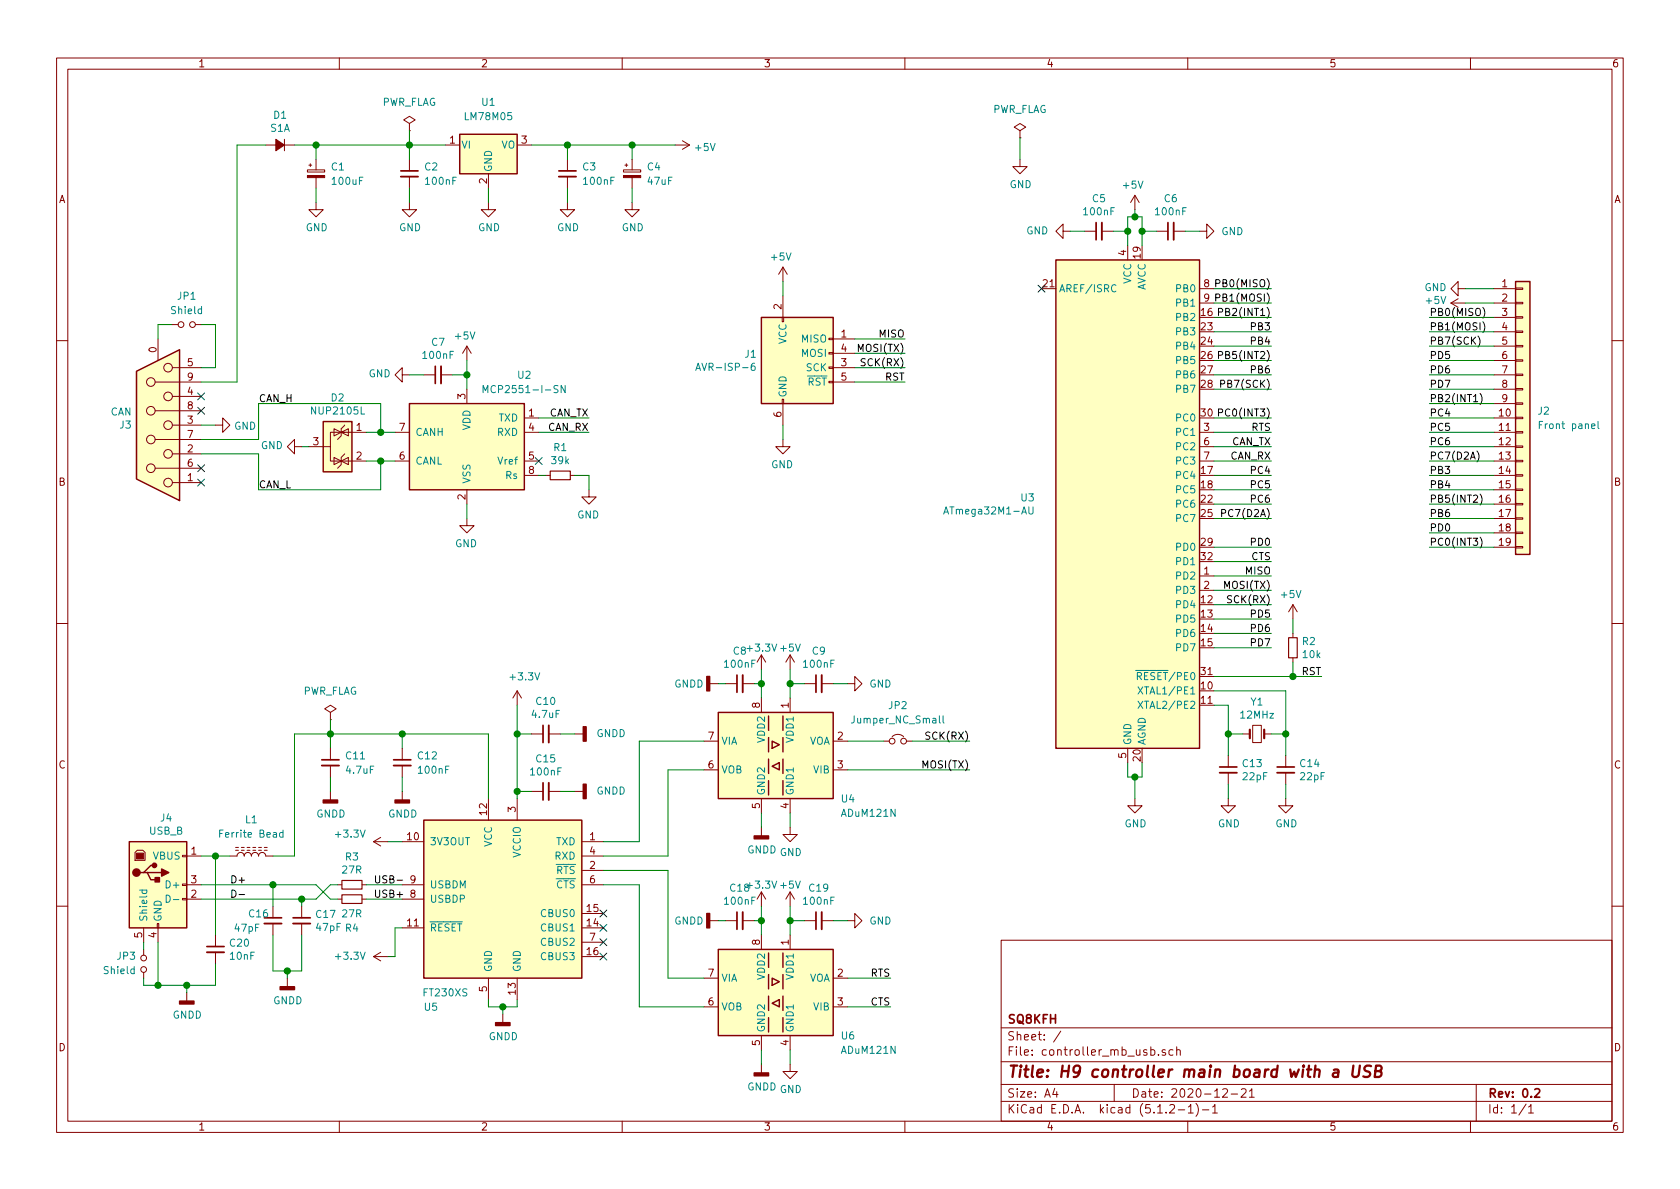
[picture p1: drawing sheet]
EESchema Schematic File Version 4
LIBS:controller_mb_usb-cache
EELAYER 29 0
EELAYER END
$Descr A4 11693 8268
encoding utf-8
Sheet 1 1
Title "H9 controller main board with a USB"
Date "2020-12-21"
Rev "0.2"
Comp "SQ8KFH"
Comment1 ""
Comment2 ""
Comment3 ""
Comment4 ""
$EndDescr
$Comp
L MCU_Microchip_ATmega:ATmega16M1-AU U3
U 1 1
P 7850 3500
F 0 "U3" H 7206 3546 50  0000 R CNN
F 1 "ATmega32M1-AU" H 7206 3455 50  0000 R CNN
F 2 "Package_QFP:TQFP-32_7x7mm_P0.8mm" H 7850 3500 50  0001 C CIN
F 3 "http://ww1.microchip.com/downloads/en/DeviceDoc/Atmel-8209-8-bit%20AVR%20ATmega16M1-32M1-64M1_Datasheet.pdf" H 7850 3500 50  0001 C CNN
	1    7850 3500
	1    0    0    -1  
$EndComp
$Comp
L Interface_USB:FT230XS U5
U 1 1
P 3500 6250
F 0 "U5" H 3000 5500 50  0000 C CNN
F 1 "FT230XS" H 3100 5600 50  0000 C CNN
F 2 "Package_SO:SSOP-16_3.9x4.9mm_P0.635mm" H 3950 5600 50  0001 C CNN
F 3 "http://www.ftdichip.com/Products/ICs/FT230X.html" H 3500 6250 50  0001 C CNN
	1    3500 6250
	1    0    0    -1  
$EndComp
$Comp
L Device:R_Small R1
U 1 1
P 3900 3300
F 0 "R1" V 3704 3300 50  0000 C CNN
F 1 "39k" V 3795 3300 50  0000 C CNN
F 2 "Resistor_SMD:R_1206_3216Metric_Pad1.42x1.75mm_HandSolder" H 3900 3300 50  0001 C CNN
F 3 "~" H 3900 3300 50  0001 C CNN
	1    3900 3300
	0    -1   1    0   
$EndComp
$Comp
L Interface_CAN_LIN:MCP2551-I-SN U2
U 1 1
P 3250 3100
F 0 "U2" H 2850 3600 50  0000 C CNN
F 1 "MCP2551-I-SN" H 2850 3500 50  0000 C CNN
F 2 "Package_SO:SOIC-8_3.9x4.9mm_P1.27mm" H 3250 2600 50  0001 C CIN
F 3 "http://ww1.microchip.com/downloads/en/devicedoc/21667d.pdf" H 3250 3100 50  0001 C CNN
	1    3250 3100
	-1   0    0    -1  
$EndComp
$Comp
L Power_Protection:NUP2105L D2
U 1 1
P 2350 3100
F 0 "D2" V 2008 3100 50  0000 C CNN
F 1 "NUP2105L" V 2099 3100 50  0000 C CNN
F 2 "Package_TO_SOT_SMD:SOT-23" H 2575 3050 50  0001 L CNN
F 3 "http://www.onsemi.com/pub_link/Collateral/NUP2105L-D.PDF" H 2475 3225 50  0001 C CNN
	1    2350 3100
	0    1    1    0   
$EndComp
$Comp
L Connector:AVR-ISP-6 J1
U 1 1
P 5550 2550
F 0 "J1" H 5271 2646 50  0000 R CNN
F 1 "AVR-ISP-6" H 5271 2555 50  0000 R CNN
F 2 "Connector_IDC:IDC-Header_2x03_P2.54mm_Vertical" V 5300 2600 50  0001 C CNN
F 3 " ~" H 4275 2000 50  0001 C CNN
	1    5550 2550
	1    0    0    -1  
$EndComp
$Comp
L Connector:DB9_Female_MountingHoles J3
U 1 1
P 1100 2950
F 0 "J3" H 1280 2952 50  0000 L CNN
F 1 "CAN" H 1280 2861 50  0000 L CNN
F 2 "Connector_Dsub:DSUB-9_Female_Horizontal_P2.77x2.84mm_EdgePinOffset7.70mm_Housed_MountingHolesOffset9.12mm" H 1100 2950 50  0001 C CNN
F 3 " ~" H 1100 2950 50  0001 C CNN
	1    1100 2950
	-1   0    0    1   
$EndComp
NoConn ~ 3750 3200
$Comp
L power:+5V #PWR01
U 1 1
P 4700 1000
F 0 "#PWR01" H 4700 850 50  0001 C CNN
F 1 "+5V" V 4715 1128 50  0000 L CNN
F 2 "" H 4700 1000 50  0001 C CNN
F 3 "" H 4700 1000 50  0001 C CNN
	1    4700 1000
	0    1    1    0   
$EndComp
Text Label 8850 3100 2    50   ~ 0
CAN_TX
Text Label 8850 3200 2    50   ~ 0
CAN_RX
Wire Wire Line
	8850 3100 8450 3100
Wire Wire Line
	8450 3200 8850 3200
Text Label 4100 2900 2    50   ~ 0
CAN_TX
Text Label 4100 3000 2    50   ~ 0
CAN_RX
Wire Wire Line
	4100 2900 3750 2900
Wire Wire Line
	3750 3000 4100 3000
$Comp
L power:GND #PWR019
U 1 1
P 4100 3400
F 0 "#PWR019" H 4100 3150 50  0001 C CNN
F 1 "GND" H 4105 3227 50  0000 C CNN
F 2 "" H 4100 3400 50  0001 C CNN
F 3 "" H 4100 3400 50  0001 C CNN
	1    4100 3400
	-1   0    0    -1  
$EndComp
Wire Wire Line
	3750 3300 3800 3300
Wire Wire Line
	4000 3300 4100 3300
Wire Wire Line
	4100 3300 4100 3400
$Comp
L Isolator:ADuM121N U4
U 1 1
P 5400 5250
F 0 "U4" H 4950 4950 50  0000 R CNN
F 1 "ADuM121N" H 4950 4850 50  0000 R CNN
F 2 "Package_SO:SOIC-8_3.9x4.9mm_P1.27mm" H 5400 4550 50  0001 C CIN
F 3 "https://www.analog.com/media/en/technical-documentation/data-sheets/ADuM120N_121N.pdf" H 4950 5650 50  0001 C CNN
	1    5400 5250
	-1   0    0    -1  
$EndComp
$Comp
L Isolator:ADuM121N U6
U 1 1
P 5400 6900
F 0 "U6" H 4950 6600 50  0000 R CNN
F 1 "ADuM121N" H 4950 6500 50  0000 R CNN
F 2 "Package_SO:SOIC-8_3.9x4.9mm_P1.27mm" H 5400 6200 50  0001 C CIN
F 3 "https://www.analog.com/media/en/technical-documentation/data-sheets/ADuM120N_121N.pdf" H 4950 7300 50  0001 C CNN
	1    5400 6900
	-1   0    0    -1  
$EndComp
$Comp
L Connector:USB_B J4
U 1 1
P 1100 6150
F 0 "J4" H 1157 6617 50  0000 C CNN
F 1 "USB_B" H 1157 6526 50  0000 C CNN
F 2 "Connector_USB:USB_B_OST_USB-B1HSxx_Horizontal" H 1250 6100 50  0001 C CNN
F 3 " ~" H 1250 6100 50  0001 C CNN
	1    1100 6150
	1    0    0    -1  
$EndComp
$Comp
L Device:Crystal_Small Y1
U 1 1
P 8750 5100
F 0 "Y1" H 8750 5325 50  0000 C CNN
F 1 "12MHz" H 8750 5234 50  0000 C CNN
F 2 "Crystal:Crystal_HC49-U_Vertical" H 8750 5100 50  0001 C CNN
F 3 "~" H 8750 5100 50  0001 C CNN
	1    8750 5100
	1    0    0    -1  
$EndComp
$Comp
L Device:C_Small C13
U 1 1
P 8550 5350
F 0 "C13" H 8642 5396 50  0000 L CNN
F 1 "22pF" H 8642 5305 50  0000 L CNN
F 2 "Capacitor_SMD:C_1206_3216Metric_Pad1.42x1.75mm_HandSolder" H 8550 5350 50  0001 C CNN
F 3 "~" H 8550 5350 50  0001 C CNN
	1    8550 5350
	1    0    0    -1  
$EndComp
$Comp
L Device:C_Small C14
U 1 1
P 8950 5350
F 0 "C14" H 9042 5396 50  0000 L CNN
F 1 "22pF" H 9042 5305 50  0000 L CNN
F 2 "Capacitor_SMD:C_1206_3216Metric_Pad1.42x1.75mm_HandSolder" H 8950 5350 50  0001 C CNN
F 3 "~" H 8950 5350 50  0001 C CNN
	1    8950 5350
	1    0    0    -1  
$EndComp
Wire Wire Line
	8450 4900 8550 4900
Wire Wire Line
	8550 4900 8550 5100
Wire Wire Line
	8450 4800 8950 4800
Wire Wire Line
	8950 4800 8950 5100
Wire Wire Line
	8850 5100 8950 5100
Connection ~ 8950 5100
Wire Wire Line
	8950 5100 8950 5250
Wire Wire Line
	8650 5100 8550 5100
Connection ~ 8550 5100
Wire Wire Line
	8550 5100 8550 5250
$Comp
L power:GND #PWR032
U 1 1
P 8550 5550
F 0 "#PWR032" H 8550 5300 50  0001 C CNN
F 1 "GND" H 8555 5377 50  0000 C CNN
F 2 "" H 8550 5550 50  0001 C CNN
F 3 "" H 8550 5550 50  0001 C CNN
	1    8550 5550
	1    0    0    -1  
$EndComp
$Comp
L power:GND #PWR033
U 1 1
P 8950 5550
F 0 "#PWR033" H 8950 5300 50  0001 C CNN
F 1 "GND" H 8955 5377 50  0000 C CNN
F 2 "" H 8950 5550 50  0001 C CNN
F 3 "" H 8950 5550 50  0001 C CNN
	1    8950 5550
	1    0    0    -1  
$EndComp
Wire Wire Line
	8550 5450 8550 5550
Wire Wire Line
	8950 5450 8950 5550
$Comp
L Device:R_Small R2
U 1 1
P 9000 4500
F 0 "R2" H 9059 4546 50  0000 L CNN
F 1 "10k" H 9059 4455 50  0000 L CNN
F 2 "Resistor_SMD:R_1206_3216Metric_Pad1.42x1.75mm_HandSolder" H 9000 4500 50  0001 C CNN
F 3 "~" H 9000 4500 50  0001 C CNN
	1    9000 4500
	1    0    0    -1  
$EndComp
$Comp
L power:+5V #PWR038
U 1 1
P 5500 6300
F 0 "#PWR038" H 5500 6150 50  0001 C CNN
F 1 "+5V" H 5500 6450 50  0000 C CNN
F 2 "" H 5500 6300 50  0001 C CNN
F 3 "" H 5500 6300 50  0001 C CNN
	1    5500 6300
	1    0    0    -1  
$EndComp
Wire Wire Line
	9000 4300 9000 4400
Wire Wire Line
	8450 4700 9000 4700
Wire Wire Line
	9000 4700 9000 4600
NoConn ~ 7250 2000
$Comp
L power:GND #PWR031
U 1 1
P 7900 5550
F 0 "#PWR031" H 7900 5300 50  0001 C CNN
F 1 "GND" H 7905 5377 50  0000 C CNN
F 2 "" H 7900 5550 50  0001 C CNN
F 3 "" H 7900 5550 50  0001 C CNN
	1    7900 5550
	1    0    0    -1  
$EndComp
Wire Wire Line
	7850 5300 7850 5400
Wire Wire Line
	7850 5400 7900 5400
Wire Wire Line
	7900 5400 7900 5550
Wire Wire Line
	7950 5300 7950 5400
Wire Wire Line
	7950 5400 7900 5400
Connection ~ 7900 5400
NoConn ~ 1400 3350
NoConn ~ 1400 2850
NoConn ~ 1400 2750
Wire Wire Line
	1100 2350 1100 2250
Wire Wire Line
	1500 2250 1500 2550
Wire Wire Line
	1500 2550 1400 2550
Wire Wire Line
	1500 2950 1400 2950
Wire Wire Line
	2150 3100 2100 3100
Wire Wire Line
	2750 3000 2650 3000
Wire Wire Line
	2550 3200 2650 3200
Wire Wire Line
	1400 3150 1800 3150
Wire Wire Line
	1800 3150 1800 3400
Wire Wire Line
	1800 3400 2650 3400
Wire Wire Line
	2650 3400 2650 3200
Connection ~ 2650 3200
Wire Wire Line
	2650 3200 2750 3200
Wire Wire Line
	1400 3050 1800 3050
Wire Wire Line
	1800 3050 1800 2800
Wire Wire Line
	1800 2800 2650 2800
Wire Wire Line
	2650 2800 2650 3000
Connection ~ 2650 3000
Wire Wire Line
	2650 3000 2550 3000
$Comp
L power:GND #PWR020
U 1 1
P 3250 3600
F 0 "#PWR020" H 3250 3350 50  0001 C CNN
F 1 "GND" H 3255 3427 50  0000 C CNN
F 2 "" H 3250 3600 50  0001 C CNN
F 3 "" H 3250 3600 50  0001 C CNN
	1    3250 3600
	-1   0    0    -1  
$EndComp
Wire Wire Line
	3250 3500 3250 3600
$Comp
L power:+5V #PWR014
U 1 1
P 3250 2500
F 0 "#PWR014" H 3250 2350 50  0001 C CNN
F 1 "+5V" H 3265 2673 50  0000 C CNN
F 2 "" H 3250 2500 50  0001 C CNN
F 3 "" H 3250 2500 50  0001 C CNN
	1    3250 2500
	-1   0    0    -1  
$EndComp
$Comp
L Device:C_Small C7
U 1 1
P 3050 2600
F 0 "C7" V 2821 2600 50  0000 C CNN
F 1 "100nF" V 2912 2600 50  0000 C CNN
F 2 "Capacitor_SMD:C_1206_3216Metric_Pad1.42x1.75mm_HandSolder" H 3050 2600 50  0001 C CNN
F 3 "~" H 3050 2600 50  0001 C CNN
	1    3050 2600
	0    -1   1    0   
$EndComp
$Comp
L power:GND #PWR015
U 1 1
P 2850 2600
F 0 "#PWR015" H 2850 2350 50  0001 C CNN
F 1 "GND" V 2855 2472 50  0000 R CNN
F 2 "" H 2850 2600 50  0001 C CNN
F 3 "" H 2850 2600 50  0001 C CNN
	1    2850 2600
	0    1    -1   0   
$EndComp
$Comp
L power:GND #PWR018
U 1 1
P 2100 3100
F 0 "#PWR018" H 2100 2850 50  0001 C CNN
F 1 "GND" V 2105 2972 50  0000 R CNN
F 2 "" H 2100 3100 50  0001 C CNN
F 3 "" H 2100 3100 50  0001 C CNN
	1    2100 3100
	0    1    -1   0   
$EndComp
$Comp
L power:GND #PWR016
U 1 1
P 1500 2950
F 0 "#PWR016" H 1500 2700 50  0001 C CNN
F 1 "GND" V 1505 2822 50  0000 R CNN
F 2 "" H 1500 2950 50  0001 C CNN
F 3 "" H 1500 2950 50  0001 C CNN
	1    1500 2950
	0    -1   1    0   
$EndComp
Wire Wire Line
	3250 2500 3250 2600
Wire Wire Line
	3150 2600 3250 2600
Connection ~ 3250 2600
Wire Wire Line
	3250 2600 3250 2700
Wire Wire Line
	2850 2600 2950 2600
$Comp
L power:GNDD #PWR043
U 1 1
P 1300 6900
F 0 "#PWR043" H 1300 6650 50  0001 C CNN
F 1 "GNDD" H 1304 6745 50  0000 C CNN
F 2 "" H 1300 6900 50  0001 C CNN
F 3 "" H 1300 6900 50  0001 C CNN
	1    1300 6900
	1    0    0    -1  
$EndComp
$Comp
L Device:L_Core_Ferrite L1
U 1 1
P 1750 5950
F 0 "L1" V 2000 5950 50  0000 C CNN
F 1 "Ferrite Bead" V 1900 5950 50  0000 C CNN
F 2 "Inductor_SMD:L_1206_3216Metric_Pad1.42x1.75mm_HandSolder" H 1750 5950 50  0001 C CNN
F 3 "~" H 1750 5950 50  0001 C CNN
	1    1750 5950
	0    -1   -1   0   
$EndComp
$Comp
L Device:R_Small R3
U 1 1
P 2450 6150
F 0 "R3" V 2254 6150 50  0000 C CNN
F 1 "27R" V 2345 6150 50  0000 C CNN
F 2 "Resistor_SMD:R_1206_3216Metric_Pad1.42x1.75mm_HandSolder" H 2450 6150 50  0001 C CNN
F 3 "~" H 2450 6150 50  0001 C CNN
	1    2450 6150
	0    -1   1    0   
$EndComp
$Comp
L Device:R_Small R4
U 1 1
P 2450 6250
F 0 "R4" V 2650 6250 50  0000 C CNN
F 1 "27R" V 2550 6250 50  0000 C CNN
F 2 "Resistor_SMD:R_1206_3216Metric_Pad1.42x1.75mm_HandSolder" H 2450 6250 50  0001 C CNN
F 3 "~" H 2450 6250 50  0001 C CNN
	1    2450 6250
	0    -1   1    0   
$EndComp
$Comp
L Device:C_Small C20
U 1 1
P 1500 6600
F 0 "C20" H 1592 6646 50  0000 L CNN
F 1 "10nF" H 1592 6555 50  0000 L CNN
F 2 "Capacitor_SMD:C_1206_3216Metric_Pad1.42x1.75mm_HandSolder" H 1500 6600 50  0001 C CNN
F 3 "~" H 1500 6600 50  0001 C CNN
	1    1500 6600
	1    0    0    -1  
$EndComp
Wire Wire Line
	1100 6550 1100 6850
Wire Wire Line
	1100 6850 1300 6850
Wire Wire Line
	1500 6850 1500 6700
Wire Wire Line
	1300 6900 1300 6850
Connection ~ 1300 6850
Wire Wire Line
	1300 6850 1500 6850
Wire Wire Line
	1400 5950 1500 5950
Wire Wire Line
	1500 5950 1500 6500
$Comp
L Device:C_Small C16
U 1 1
P 1900 6400
F 0 "C16" H 1725 6450 50  0000 L CNN
F 1 "47pF" H 1625 6350 50  0000 L CNN
F 2 "Capacitor_SMD:C_1206_3216Metric_Pad1.42x1.75mm_HandSolder" H 1900 6400 50  0001 C CNN
F 3 "~" H 1900 6400 50  0001 C CNN
	1    1900 6400
	1    0    0    -1  
$EndComp
Wire Wire Line
	2800 6150 2550 6150
Wire Wire Line
	2800 6250 2550 6250
Wire Wire Line
	2350 6150 2300 6150
Wire Wire Line
	2300 6150 2200 6250
Wire Wire Line
	2200 6250 2100 6250
Wire Wire Line
	2350 6250 2300 6250
Wire Wire Line
	2300 6250 2200 6150
Wire Wire Line
	2200 6150 1900 6150
$Comp
L Device:C_Small C17
U 1 1
P 2100 6400
F 0 "C17" H 2192 6446 50  0000 L CNN
F 1 "47pF" H 2192 6355 50  0000 L CNN
F 2 "Capacitor_SMD:C_1206_3216Metric_Pad1.42x1.75mm_HandSolder" H 2100 6400 50  0001 C CNN
F 3 "~" H 2100 6400 50  0001 C CNN
	1    2100 6400
	1    0    0    -1  
$EndComp
Wire Wire Line
	2100 6300 2100 6250
Connection ~ 2100 6250
Wire Wire Line
	2100 6250 1400 6250
Wire Wire Line
	1900 6300 1900 6150
Connection ~ 1900 6150
Wire Wire Line
	1900 6150 1400 6150
Wire Wire Line
	1900 6500 1900 6750
Wire Wire Line
	1900 6750 2000 6750
Wire Wire Line
	2100 6750 2100 6500
$Comp
L power:GNDD #PWR042
U 1 1
P 2000 6800
F 0 "#PWR042" H 2000 6550 50  0001 C CNN
F 1 "GNDD" H 2004 6645 50  0000 C CNN
F 2 "" H 2000 6800 50  0001 C CNN
F 3 "" H 2000 6800 50  0001 C CNN
	1    2000 6800
	1    0    0    -1  
$EndComp
Wire Wire Line
	2000 6800 2000 6750
Connection ~ 2000 6750
Wire Wire Line
	2000 6750 2100 6750
Wire Wire Line
	1600 5950 1500 5950
Connection ~ 1500 5950
$Comp
L power:GNDD #PWR044
U 1 1
P 3500 7050
F 0 "#PWR044" H 3500 6800 50  0001 C CNN
F 1 "GNDD" H 3504 6895 50  0000 C CNN
F 2 "" H 3500 7050 50  0001 C CNN
F 3 "" H 3500 7050 50  0001 C CNN
	1    3500 7050
	1    0    0    -1  
$EndComp
Wire Wire Line
	3400 6950 3400 7000
Wire Wire Line
	3400 7000 3500 7000
Wire Wire Line
	3600 7000 3600 6950
Wire Wire Line
	3500 7050 3500 7000
Connection ~ 3500 7000
Wire Wire Line
	3500 7000 3600 7000
$Comp
L power:+3.3V #PWR026
U 1 1
P 3600 4900
F 0 "#PWR026" H 3600 4750 50  0001 C CNN
F 1 "+3.3V" H 3650 5100 50  0000 C CNN
F 2 "" H 3600 4900 50  0001 C CNN
F 3 "" H 3600 4900 50  0001 C CNN
	1    3600 4900
	1    0    0    -1  
$EndComp
Wire Wire Line
	2800 5850 2700 5850
Wire Wire Line
	3400 5550 3400 5100
Wire Wire Line
	3400 5100 2800 5100
Wire Wire Line
	2050 5100 2050 5950
Wire Wire Line
	2050 5950 1900 5950
$Comp
L power:+3.3V #PWR041
U 1 1
P 2700 6650
F 0 "#PWR041" H 2700 6500 50  0001 C CNN
F 1 "+3.3V" V 2700 6800 50  0000 L CNN
F 2 "" H 2700 6650 50  0001 C CNN
F 3 "" H 2700 6650 50  0001 C CNN
	1    2700 6650
	0    -1   -1   0   
$EndComp
Wire Wire Line
	2800 6450 2750 6450
Wire Wire Line
	2750 6450 2750 6650
Wire Wire Line
	2750 6650 2700 6650
$Comp
L Device:C_Small C15
U 1 1
P 3800 5500
F 0 "C15" V 3571 5500 50  0000 C CNN
F 1 "100nF" V 3662 5500 50  0000 C CNN
F 2 "Capacitor_SMD:C_1206_3216Metric_Pad1.42x1.75mm_HandSolder" H 3800 5500 50  0001 C CNN
F 3 "~" H 3800 5500 50  0001 C CNN
	1    3800 5500
	0    -1   1    0   
$EndComp
Wire Wire Line
	3600 4900 3600 5100
Wire Wire Line
	3700 5500 3600 5500
Connection ~ 3600 5500
Wire Wire Line
	3600 5500 3600 5550
$Comp
L power:GNDD #PWR030
U 1 1
P 4000 5500
F 0 "#PWR030" H 4000 5250 50  0001 C CNN
F 1 "GNDD" V 4000 5350 50  0000 R CNN
F 2 "" H 4000 5500 50  0001 C CNN
F 3 "" H 4000 5500 50  0001 C CNN
	1    4000 5500
	0    -1   -1   0   
$EndComp
Wire Wire Line
	4000 5500 3900 5500
$Comp
L power:+3.3V #PWR036
U 1 1
P 2700 5850
F 0 "#PWR036" H 2700 5700 50  0001 C CNN
F 1 "+3.3V" V 2750 6000 50  0000 L CNN
F 2 "" H 2700 5850 50  0001 C CNN
F 3 "" H 2700 5850 50  0001 C CNN
	1    2700 5850
	0    -1   -1   0   
$EndComp
NoConn ~ 4200 6650
NoConn ~ 4200 6550
NoConn ~ 4200 6450
NoConn ~ 4200 6350
$Comp
L Device:C_Small C12
U 1 1
P 2800 5300
F 0 "C12" H 2900 5350 50  0000 L CNN
F 1 "100nF" H 2900 5250 50  0000 L CNN
F 2 "Capacitor_SMD:C_1206_3216Metric_Pad1.42x1.75mm_HandSolder" H 2800 5300 50  0001 C CNN
F 3 "~" H 2800 5300 50  0001 C CNN
	1    2800 5300
	1    0    0    -1  
$EndComp
$Comp
L power:GNDD #PWR029
U 1 1
P 2800 5500
F 0 "#PWR029" H 2800 5250 50  0001 C CNN
F 1 "GNDD" H 2804 5345 50  0000 C CNN
F 2 "" H 2800 5500 50  0001 C CNN
F 3 "" H 2800 5500 50  0001 C CNN
	1    2800 5500
	1    0    0    -1  
$EndComp
$Comp
L power:GNDD #PWR028
U 1 1
P 2300 5500
F 0 "#PWR028" H 2300 5250 50  0001 C CNN
F 1 "GNDD" H 2304 5345 50  0000 C CNN
F 2 "" H 2300 5500 50  0001 C CNN
F 3 "" H 2300 5500 50  0001 C CNN
	1    2300 5500
	1    0    0    -1  
$EndComp
Wire Wire Line
	2300 5400 2300 5500
Wire Wire Line
	2800 5400 2800 5500
Wire Wire Line
	2300 5200 2300 5100
Connection ~ 2300 5100
Wire Wire Line
	2300 5100 2050 5100
Wire Wire Line
	2800 5200 2800 5100
Connection ~ 2800 5100
Wire Wire Line
	2800 5100 2300 5100
$Comp
L power:GNDD #PWR034
U 1 1
P 5300 5750
F 0 "#PWR034" H 5300 5500 50  0001 C CNN
F 1 "GNDD" H 5304 5595 50  0000 C CNN
F 2 "" H 5300 5750 50  0001 C CNN
F 3 "" H 5300 5750 50  0001 C CNN
	1    5300 5750
	1    0    0    -1  
$EndComp
$Comp
L power:GNDD #PWR045
U 1 1
P 5300 7400
F 0 "#PWR045" H 5300 7150 50  0001 C CNN
F 1 "GNDD" H 5304 7245 50  0000 C CNN
F 2 "" H 5300 7400 50  0001 C CNN
F 3 "" H 5300 7400 50  0001 C CNN
	1    5300 7400
	1    0    0    -1  
$EndComp
$Comp
L power:GND #PWR035
U 1 1
P 5500 5750
F 0 "#PWR035" H 5500 5500 50  0001 C CNN
F 1 "GND" H 5505 5577 50  0000 C CNN
F 2 "" H 5500 5750 50  0001 C CNN
F 3 "" H 5500 5750 50  0001 C CNN
	1    5500 5750
	1    0    0    -1  
$EndComp
$Comp
L power:GND #PWR046
U 1 1
P 5500 7400
F 0 "#PWR046" H 5500 7150 50  0001 C CNN
F 1 "GND" H 5505 7227 50  0000 C CNN
F 2 "" H 5500 7400 50  0001 C CNN
F 3 "" H 5500 7400 50  0001 C CNN
	1    5500 7400
	1    0    0    -1  
$EndComp
$Comp
L Device:C_Small C8
U 1 1
P 5150 4750
F 0 "C8" V 4921 4750 50  0000 C CNN
F 1 "100nF" V 5012 4750 50  0000 C CNN
F 2 "Capacitor_SMD:C_1206_3216Metric_Pad1.42x1.75mm_HandSolder" H 5150 4750 50  0001 C CNN
F 3 "~" H 5150 4750 50  0001 C CNN
	1    5150 4750
	0    -1   1    0   
$EndComp
$Comp
L power:+3.3V #PWR022
U 1 1
P 5300 4650
F 0 "#PWR022" H 5300 4500 50  0001 C CNN
F 1 "+3.3V" H 5300 4800 50  0000 C CNN
F 2 "" H 5300 4650 50  0001 C CNN
F 3 "" H 5300 4650 50  0001 C CNN
	1    5300 4650
	1    0    0    -1  
$EndComp
$Comp
L Device:C_Small C18
U 1 1
P 5150 6400
F 0 "C18" V 4921 6400 50  0000 C CNN
F 1 "100nF" V 5012 6400 50  0000 C CNN
F 2 "Capacitor_SMD:C_1206_3216Metric_Pad1.42x1.75mm_HandSolder" H 5150 6400 50  0001 C CNN
F 3 "~" H 5150 6400 50  0001 C CNN
	1    5150 6400
	0    -1   1    0   
$EndComp
$Comp
L power:+3.3V #PWR037
U 1 1
P 5300 6300
F 0 "#PWR037" H 5300 6150 50  0001 C CNN
F 1 "+3.3V" H 5300 6450 50  0000 C CNN
F 2 "" H 5300 6300 50  0001 C CNN
F 3 "" H 5300 6300 50  0001 C CNN
	1    5300 6300
	1    0    0    -1  
$EndComp
$Comp
L power:GNDD #PWR024
U 1 1
P 5000 4750
F 0 "#PWR024" H 5000 4500 50  0001 C CNN
F 1 "GNDD" V 5000 4650 50  0000 R CNN
F 2 "" H 5000 4750 50  0001 C CNN
F 3 "" H 5000 4750 50  0001 C CNN
	1    5000 4750
	0    1    1    0   
$EndComp
$Comp
L power:GNDD #PWR039
U 1 1
P 5000 6400
F 0 "#PWR039" H 5000 6150 50  0001 C CNN
F 1 "GNDD" V 5000 6300 50  0000 R CNN
F 2 "" H 5000 6400 50  0001 C CNN
F 3 "" H 5000 6400 50  0001 C CNN
	1    5000 6400
	0    1    1    0   
$EndComp
Wire Wire Line
	5300 6300 5300 6400
Wire Wire Line
	5250 6400 5300 6400
Connection ~ 5300 6400
Wire Wire Line
	5300 6400 5300 6500
Wire Wire Line
	5050 6400 5000 6400
Wire Wire Line
	5300 4850 5300 4750
Wire Wire Line
	5250 4750 5300 4750
Connection ~ 5300 4750
Wire Wire Line
	5300 4750 5300 4650
Wire Wire Line
	5050 4750 5000 4750
$Comp
L Device:C_Small C19
U 1 1
P 5700 6400
F 0 "C19" V 5471 6400 50  0000 C CNN
F 1 "100nF" V 5562 6400 50  0000 C CNN
F 2 "Capacitor_SMD:C_1206_3216Metric_Pad1.42x1.75mm_HandSolder" H 5700 6400 50  0001 C CNN
F 3 "~" H 5700 6400 50  0001 C CNN
	1    5700 6400
	0    -1   1    0   
$EndComp
$Comp
L power:GND #PWR040
U 1 1
P 5900 6400
F 0 "#PWR040" H 5900 6150 50  0001 C CNN
F 1 "GND" V 5900 6250 50  0000 R CNN
F 2 "" H 5900 6400 50  0001 C CNN
F 3 "" H 5900 6400 50  0001 C CNN
	1    5900 6400
	0    -1   1    0   
$EndComp
$Comp
L power:+5V #PWR023
U 1 1
P 5500 4650
F 0 "#PWR023" H 5500 4500 50  0001 C CNN
F 1 "+5V" H 5500 4800 50  0000 C CNN
F 2 "" H 5500 4650 50  0001 C CNN
F 3 "" H 5500 4650 50  0001 C CNN
	1    5500 4650
	1    0    0    -1  
$EndComp
$Comp
L Device:C_Small C9
U 1 1
P 5700 4750
F 0 "C9" V 5471 4750 50  0000 C CNN
F 1 "100nF" V 5562 4750 50  0000 C CNN
F 2 "Capacitor_SMD:C_1206_3216Metric_Pad1.42x1.75mm_HandSolder" H 5700 4750 50  0001 C CNN
F 3 "~" H 5700 4750 50  0001 C CNN
	1    5700 4750
	0    -1   1    0   
$EndComp
$Comp
L power:GND #PWR025
U 1 1
P 5900 4750
F 0 "#PWR025" H 5900 4500 50  0001 C CNN
F 1 "GND" V 5900 4600 50  0000 R CNN
F 2 "" H 5900 4750 50  0001 C CNN
F 3 "" H 5900 4750 50  0001 C CNN
	1    5900 4750
	0    -1   1    0   
$EndComp
Wire Wire Line
	5900 6400 5800 6400
Wire Wire Line
	5500 6300 5500 6400
Wire Wire Line
	5600 6400 5500 6400
Connection ~ 5500 6400
Wire Wire Line
	5500 6400 5500 6500
Wire Wire Line
	5500 4650 5500 4750
Wire Wire Line
	5600 4750 5500 4750
Connection ~ 5500 4750
Wire Wire Line
	5500 4750 5500 4850
Wire Wire Line
	5800 4750 5900 4750
Wire Wire Line
	5300 5750 5300 5650
Wire Wire Line
	5500 5650 5500 5750
Wire Wire Line
	5300 7400 5300 7300
Wire Wire Line
	5500 7300 5500 7400
Wire Wire Line
	4200 5850 4450 5850
Wire Wire Line
	4450 5850 4450 5150
Wire Wire Line
	4450 5150 4900 5150
Wire Wire Line
	4200 5950 4650 5950
Wire Wire Line
	4650 5950 4650 5350
Wire Wire Line
	4650 5350 4900 5350
Wire Wire Line
	4200 6050 4650 6050
Wire Wire Line
	4650 6050 4650 6800
Wire Wire Line
	4650 6800 4900 6800
Wire Wire Line
	4200 6150 4450 6150
Wire Wire Line
	4450 6150 4450 7000
Wire Wire Line
	4450 7000 4900 7000
Text Label 6200 6800 2    50   ~ 0
RTS
Text Label 6200 7000 2    50   ~ 0
CTS
Wire Wire Line
	6200 6800 5900 6800
Wire Wire Line
	6200 7000 5900 7000
Wire Wire Line
	6750 5350 5900 5350
Wire Wire Line
	8850 4100 8450 4100
Wire Wire Line
	8850 4200 8450 4200
$Comp
L power:+5V #PWR021
U 1 1
P 9000 4300
F 0 "#PWR021" H 9000 4150 50  0001 C CNN
F 1 "+5V" H 9015 4473 50  0000 C CNN
F 2 "" H 9000 4300 50  0001 C CNN
F 3 "" H 9000 4300 50  0001 C CNN
	1    9000 4300
	-1   0    0    -1  
$EndComp
Text Label 8850 3000 2    50   ~ 0
RTS
Text Label 8850 3900 2    50   ~ 0
CTS
$Comp
L power:+5V #PWR011
U 1 1
P 5450 1950
F 0 "#PWR011" H 5450 1800 50  0001 C CNN
F 1 "+5V" H 5465 2123 50  0000 C CNN
F 2 "" H 5450 1950 50  0001 C CNN
F 3 "" H 5450 1950 50  0001 C CNN
	1    5450 1950
	-1   0    0    -1  
$EndComp
$Comp
L power:GND #PWR017
U 1 1
P 5450 3050
F 0 "#PWR017" H 5450 2800 50  0001 C CNN
F 1 "GND" H 5455 2877 50  0000 C CNN
F 2 "" H 5450 3050 50  0001 C CNN
F 3 "" H 5450 3050 50  0001 C CNN
	1    5450 3050
	-1   0    0    -1  
$EndComp
Wire Wire Line
	5450 1950 5450 2050
Wire Wire Line
	5450 2950 5450 3050
Text Label 6300 2350 2    50   ~ 0
MISO
Text Label 6300 2450 2    50   ~ 0
MOSI(TX)
Text Label 6300 2550 2    50   ~ 0
SCK(RX)
Text Label 6300 2650 2    50   ~ 0
RST
Wire Wire Line
	6300 2650 5950 2650
Wire Wire Line
	6300 2550 5950 2550
Wire Wire Line
	5950 2450 6300 2450
Wire Wire Line
	6300 2350 5950 2350
Text Label 9200 4700 2    50   ~ 0
RST
Wire Wire Line
	9200 4700 9000 4700
Connection ~ 9000 4700
Text Label 8850 4000 2    50   ~ 0
MISO
Text Label 6750 5150 2    50   ~ 0
SCK(RX)
Text Label 6750 5350 2    50   ~ 0
MOSI(TX)
Wire Wire Line
	8850 4000 8450 4000
Text Label 8850 4100 2    50   ~ 0
MOSI(TX)
Text Label 8850 4200 2    50   ~ 0
SCK(RX)
$Comp
L power:GND #PWR012
U 1 1
P 10200 2000
F 0 "#PWR012" H 10200 1750 50  0001 C CNN
F 1 "GND" V 10205 1872 50  0000 R CNN
F 2 "" H 10200 2000 50  0001 C CNN
F 3 "" H 10200 2000 50  0001 C CNN
	1    10200 2000
	0    1    -1   0   
$EndComp
$Comp
L power:+5V #PWR013
U 1 1
P 10200 2100
F 0 "#PWR013" H 10200 1950 50  0001 C CNN
F 1 "+5V" V 10215 2228 50  0000 L CNN
F 2 "" H 10200 2100 50  0001 C CNN
F 3 "" H 10200 2100 50  0001 C CNN
	1    10200 2100
	0    -1   -1   0   
$EndComp
Wire Wire Line
	10400 2100 10200 2100
Wire Wire Line
	10200 2000 10400 2000
$Comp
L Connector_Generic:Conn_01x19 J2
U 1 1
P 10600 2900
F 0 "J2" H 10700 2950 50  0000 L CNN
F 1 "Front panel" H 10700 2850 50  0000 L CNN
F 2 "Connector_PinSocket_2.54mm:PinSocket_1x19_P2.54mm_Horizontal" H 10600 2900 50  0001 C CNN
F 3 "~" H 10600 2900 50  0001 C CNN
	1    10600 2900
	1    0    0    -1  
$EndComp
Wire Wire Line
	8850 3900 8450 3900
Wire Wire Line
	8850 3000 8450 3000
$Comp
L Device:C_Small C5
U 1 1
P 7650 1600
F 0 "C5" V 7421 1600 50  0000 C CNN
F 1 "100nF" V 7512 1600 50  0000 C CNN
F 2 "Capacitor_SMD:C_1206_3216Metric_Pad1.42x1.75mm_HandSolder" H 7650 1600 50  0001 C CNN
F 3 "~" H 7650 1600 50  0001 C CNN
	1    7650 1600
	0    -1   1    0   
$EndComp
$Comp
L Device:C_Small C6
U 1 1
P 8150 1600
F 0 "C6" V 7921 1600 50  0000 C CNN
F 1 "100nF" V 8012 1600 50  0000 C CNN
F 2 "Capacitor_SMD:C_1206_3216Metric_Pad1.42x1.75mm_HandSolder" H 8150 1600 50  0001 C CNN
F 3 "~" H 8150 1600 50  0001 C CNN
	1    8150 1600
	0    -1   1    0   
$EndComp
$Comp
L power:GND #PWR010
U 1 1
P 8350 1600
F 0 "#PWR010" H 8350 1350 50  0001 C CNN
F 1 "GND" V 8350 1450 50  0000 R CNN
F 2 "" H 8350 1600 50  0001 C CNN
F 3 "" H 8350 1600 50  0001 C CNN
	1    8350 1600
	0    -1   1    0   
$EndComp
$Comp
L power:GND #PWR09
U 1 1
P 7450 1600
F 0 "#PWR09" H 7450 1350 50  0001 C CNN
F 1 "GND" V 7450 1450 50  0000 R CNN
F 2 "" H 7450 1600 50  0001 C CNN
F 3 "" H 7450 1600 50  0001 C CNN
	1    7450 1600
	0    1    -1   0   
$EndComp
$Comp
L power:+5V #PWR08
U 1 1
P 7900 1450
F 0 "#PWR08" H 7900 1300 50  0001 C CNN
F 1 "+5V" H 7915 1623 50  0000 C CNN
F 2 "" H 7900 1450 50  0001 C CNN
F 3 "" H 7900 1450 50  0001 C CNN
	1    7900 1450
	-1   0    0    -1  
$EndComp
Wire Wire Line
	7450 1600 7550 1600
Wire Wire Line
	7750 1600 7850 1600
Wire Wire Line
	7850 1600 7850 1700
Wire Wire Line
	8050 1600 7950 1600
Wire Wire Line
	7950 1600 7950 1700
Wire Wire Line
	8350 1600 8250 1600
Wire Wire Line
	7900 1450 7900 1500
Wire Wire Line
	7900 1500 7950 1500
Wire Wire Line
	7950 1500 7950 1600
Connection ~ 7950 1600
Wire Wire Line
	7900 1500 7850 1500
Wire Wire Line
	7850 1500 7850 1600
Connection ~ 7900 1500
Connection ~ 7850 1600
Text Label 9950 3800 0    50   ~ 0
PC0(INT3)
Wire Wire Line
	8450 2900 8850 2900
Text Label 9950 3600 0    50   ~ 0
PB6
Wire Wire Line
	8850 2600 8450 2600
Text Label 9950 2200 0    50   ~ 0
PB0(MISO)
Text Label 9950 2300 0    50   ~ 0
PB1(MOSI)
Text Label 9950 2400 0    50   ~ 0
PB7(SCK)
Text Label 9950 3700 0    50   ~ 0
PD0
Text Label 9950 3500 0    50   ~ 0
PB5(INT2)
Text Label 9950 3200 0    50   ~ 0
PC7(D2A)
Text Label 9950 3400 0    50   ~ 0
PB4
Text Label 9950 3300 0    50   ~ 0
PB3
Text Label 9950 3100 0    50   ~ 0
PC6
Text Label 9950 3000 0    50   ~ 0
PC5
Text Label 9950 2900 0    50   ~ 0
PC4
Text Label 9950 2800 0    50   ~ 0
PB2(INT1)
Text Label 9950 2700 0    50   ~ 0
PD7
Text Label 9950 2600 0    50   ~ 0
PD6
Text Label 9950 2500 0    50   ~ 0
PD5
Wire Wire Line
	9950 3800 10400 3800
Text Label 8850 2900 2    50   ~ 0
PC0(INT3)
Wire Wire Line
	9950 3700 10400 3700
Text Label 8850 3800 2    50   ~ 0
PD0
Wire Wire Line
	8850 3800 8450 3800
Wire Wire Line
	10400 2200 9950 2200
Text Label 8850 2000 2    50   ~ 0
PB0(MISO)
Wire Wire Line
	8850 2000 8450 2000
Wire Wire Line
	10400 2300 9950 2300
Wire Wire Line
	9950 2400 10400 2400
Wire Wire Line
	10400 2500 9950 2500
Wire Wire Line
	9950 2600 10400 2600
Wire Wire Line
	10400 2700 9950 2700
Wire Wire Line
	9950 2800 10400 2800
Wire Wire Line
	10400 2900 9950 2900
Wire Wire Line
	9950 3000 10400 3000
Wire Wire Line
	10400 3100 9950 3100
Wire Wire Line
	9950 3200 10400 3200
Wire Wire Line
	10400 3300 9950 3300
Wire Wire Line
	9950 3400 10400 3400
Wire Wire Line
	10400 3500 9950 3500
Wire Wire Line
	9950 3600 10400 3600
Text Label 8850 2100 2    50   ~ 0
PB1(MOSI)
Wire Wire Line
	8850 2100 8450 2100
Text Label 8850 2700 2    50   ~ 0
PB7(SCK)
Wire Wire Line
	8850 2700 8450 2700
Text Label 8850 4300 2    50   ~ 0
PD5
Wire Wire Line
	8850 2500 8450 2500
Text Label 8850 4400 2    50   ~ 0
PD6
Wire Wire Line
	8850 4300 8450 4300
Wire Wire Line
	8850 4400 8450 4400
Text Label 8850 4500 2    50   ~ 0
PD7
Wire Wire Line
	8850 4500 8450 4500
Text Label 8850 2200 2    50   ~ 0
PB2(INT1)
Wire Wire Line
	8850 2200 8450 2200
Text Label 8850 3300 2    50   ~ 0
PC4
Wire Wire Line
	8850 3300 8450 3300
Text Label 8850 3400 2    50   ~ 0
PC5
Wire Wire Line
	8850 3400 8450 3400
Text Label 8850 3500 2    50   ~ 0
PC6
Wire Wire Line
	8850 3500 8450 3500
Text Label 8850 3600 2    50   ~ 0
PC7(D2A)
Wire Wire Line
	8850 3600 8450 3600
Text Label 8850 2300 2    50   ~ 0
PB3
Wire Wire Line
	8850 2300 8450 2300
Text Label 8850 2400 2    50   ~ 0
PB4
Wire Wire Line
	8850 2400 8450 2400
Text Label 8850 2500 2    50   ~ 0
PB5(INT2)
Text Label 8850 2600 2    50   ~ 0
PB6
$Comp
L power:PWR_FLAG #FLG02
U 1 1
P 7100 950
F 0 "#FLG02" H 7100 1025 50  0001 C CNN
F 1 "PWR_FLAG" H 7100 1150 50  0000 C CNN
F 2 "" H 7100 950 50  0001 C CNN
F 3 "~" H 7100 950 50  0001 C CNN
	1    7100 950 
	1    0    0    -1  
$EndComp
$Comp
L power:GND #PWR02
U 1 1
P 7100 1100
F 0 "#PWR02" H 7100 850 50  0001 C CNN
F 1 "GND" H 7105 927 50  0000 C CNN
F 2 "" H 7100 1100 50  0001 C CNN
F 3 "" H 7100 1100 50  0001 C CNN
	1    7100 1100
	1    0    0    -1  
$EndComp
Wire Wire Line
	7100 950  7100 1100
$Comp
L power:PWR_FLAG #FLG03
U 1 1
P 2300 5000
F 0 "#FLG03" H 2300 5075 50  0001 C CNN
F 1 "PWR_FLAG" H 2300 5200 50  0000 C CNN
F 2 "" H 2300 5000 50  0001 C CNN
F 3 "~" H 2300 5000 50  0001 C CNN
	1    2300 5000
	1    0    0    -1  
$EndComp
Wire Wire Line
	2300 5000 2300 5100
$Comp
L power:GNDD #PWR027
U 1 1
P 4000 5100
F 0 "#PWR027" H 4000 4850 50  0001 C CNN
F 1 "GNDD" V 4000 4950 50  0000 R CNN
F 2 "" H 4000 5100 50  0001 C CNN
F 3 "" H 4000 5100 50  0001 C CNN
	1    4000 5100
	0    -1   -1   0   
$EndComp
Wire Wire Line
	4000 5100 3900 5100
Wire Wire Line
	3700 5100 3600 5100
Connection ~ 3600 5100
Wire Wire Line
	3600 5100 3600 5500
$Comp
L power:GND #PWR05
U 1 1
P 3400 1400
F 0 "#PWR05" H 3400 1150 50  0001 C CNN
F 1 "GND" H 3405 1227 50  0000 C CNN
F 2 "" H 3400 1400 50  0001 C CNN
F 3 "" H 3400 1400 50  0001 C CNN
	1    3400 1400
	1    0    0    -1  
$EndComp
$Comp
L Device:C_Small C2
U 1 1
P 2850 1200
F 0 "C2" H 2950 1250 50  0000 L CNN
F 1 "100nF" H 2950 1150 50  0000 L CNN
F 2 "Capacitor_SMD:C_1206_3216Metric_Pad1.42x1.75mm_HandSolder" H 2850 1200 50  0001 C CNN
F 3 "~" H 2850 1200 50  0001 C CNN
	1    2850 1200
	1    0    0    -1  
$EndComp
$Comp
L Device:D_Small_ALT D1
U 1 1
P 1950 1000
F 0 "D1" H 1950 795 50  0000 C CNN
F 1 "S1A" H 1950 886 50  0000 C CNN
F 2 "Diode_SMD:D_SMA" V 1950 1000 50  0001 C CNN
F 3 "~" V 1950 1000 50  0001 C CNN
	1    1950 1000
	-1   0    0    1   
$EndComp
Wire Wire Line
	1400 2650 1650 2650
Wire Wire Line
	1650 1000 1850 1000
$Comp
L Device:C_Small C11
U 1 1
P 2300 5300
F 0 "C11" H 2400 5350 50  0000 L CNN
F 1 "4.7uF" H 2400 5250 50  0000 L CNN
F 2 "Capacitor_SMD:C_1206_3216Metric_Pad1.42x1.75mm_HandSolder" H 2300 5300 50  0001 C CNN
F 3 "~" H 2300 5300 50  0001 C CNN
	1    2300 5300
	1    0    0    -1  
$EndComp
$Comp
L Device:C_Small C10
U 1 1
P 3800 5100
F 0 "C10" V 3571 5100 50  0000 C CNN
F 1 "4.7uF" V 3662 5100 50  0000 C CNN
F 2 "Capacitor_SMD:C_1206_3216Metric_Pad1.42x1.75mm_HandSolder" H 3800 5100 50  0001 C CNN
F 3 "~" H 3800 5100 50  0001 C CNN
	1    3800 5100
	0    -1   1    0   
$EndComp
NoConn ~ 1400 3250
Wire Wire Line
	1200 2250 1100 2250
Wire Wire Line
	1400 2250 1500 2250
Text Label 2600 6150 0    50   ~ 0
USB-
Text Label 2600 6250 0    50   ~ 0
USB+
Text Label 1800 2800 0    50   ~ 0
CAN_H
Text Label 1800 3400 0    50   ~ 0
CAN_L
Text Label 1600 6150 0    50   ~ 0
D+
Text Label 1600 6250 0    50   ~ 0
D-
$Comp
L Device:Jumper_NC_Small JP2
U 1 1
P 6250 5150
F 0 "JP2" H 6250 5400 50  0000 C CNN
F 1 "Jumper_NC_Small" H 6250 5300 50  0000 C CNN
F 2 "Jumper:SolderJumper-2_P1.3mm_Open_Pad1.0x1.5mm" H 6250 5150 50  0001 C CNN
F 3 "~" H 6250 5150 50  0001 C CNN
	1    6250 5150
	1    0    0    -1  
$EndComp
Wire Wire Line
	5900 5150 6150 5150
Wire Wire Line
	6350 5150 6750 5150
$Comp
L Regulator_Linear:LM78M05_TO252 U1
U 1 1
P 3400 1000
F 0 "U1" H 3400 1300 50  0000 C CNN
F 1 "LM78M05" H 3400 1200 50  0000 C CNN
F 2 "Package_TO_SOT_SMD:TO-252-2" H 3400 1225 50  0001 C CIN
F 3 "http://www.fairchildsemi.com/ds/LM/LM78M05.pdf" H 3400 950 50  0001 C CNN
	1    3400 1000
	1    0    0    -1  
$EndComp
$Comp
L Device:CP_Small C1
U 1 1
P 2200 1200
F 0 "C1" H 2300 1250 50  0000 L CNN
F 1 "100uF" H 2300 1150 50  0000 L CNN
F 2 "Capacitor_THT:CP_Radial_D6.3mm_P2.50mm" H 2200 1200 50  0001 C CNN
F 3 "~" H 2200 1200 50  0001 C CNN
	1    2200 1200
	1    0    0    -1  
$EndComp
$Comp
L Device:C_Small C3
U 1 1
P 3950 1200
F 0 "C3" H 4050 1250 50  0000 L CNN
F 1 "100nF" H 4050 1150 50  0000 L CNN
F 2 "Capacitor_SMD:C_1206_3216Metric_Pad1.42x1.75mm_HandSolder" H 3950 1200 50  0001 C CNN
F 3 "~" H 3950 1200 50  0001 C CNN
	1    3950 1200
	1    0    0    -1  
$EndComp
$Comp
L Device:CP_Small C4
U 1 1
P 4400 1200
F 0 "C4" H 4500 1250 50  0000 L CNN
F 1 "47uF" H 4500 1150 50  0000 L CNN
F 2 "Capacitor_THT:CP_Radial_D6.3mm_P2.50mm" H 4400 1200 50  0001 C CNN
F 3 "~" H 4400 1200 50  0001 C CNN
	1    4400 1200
	1    0    0    -1  
$EndComp
$Comp
L power:GND #PWR06
U 1 1
P 3950 1400
F 0 "#PWR06" H 3950 1150 50  0001 C CNN
F 1 "GND" H 3955 1227 50  0000 C CNN
F 2 "" H 3950 1400 50  0001 C CNN
F 3 "" H 3950 1400 50  0001 C CNN
	1    3950 1400
	1    0    0    -1  
$EndComp
$Comp
L power:GND #PWR07
U 1 1
P 4400 1400
F 0 "#PWR07" H 4400 1150 50  0001 C CNN
F 1 "GND" H 4405 1227 50  0000 C CNN
F 2 "" H 4400 1400 50  0001 C CNN
F 3 "" H 4400 1400 50  0001 C CNN
	1    4400 1400
	1    0    0    -1  
$EndComp
$Comp
L power:GND #PWR04
U 1 1
P 2850 1400
F 0 "#PWR04" H 2850 1150 50  0001 C CNN
F 1 "GND" H 2855 1227 50  0000 C CNN
F 2 "" H 2850 1400 50  0001 C CNN
F 3 "" H 2850 1400 50  0001 C CNN
	1    2850 1400
	1    0    0    -1  
$EndComp
$Comp
L power:GND #PWR03
U 1 1
P 2200 1400
F 0 "#PWR03" H 2200 1150 50  0001 C CNN
F 1 "GND" H 2205 1227 50  0000 C CNN
F 2 "" H 2200 1400 50  0001 C CNN
F 3 "" H 2200 1400 50  0001 C CNN
	1    2200 1400
	1    0    0    -1  
$EndComp
Wire Wire Line
	1650 1000 1650 2650
Wire Wire Line
	2050 1000 2200 1000
Wire Wire Line
	3700 1000 3950 1000
Wire Wire Line
	2200 1100 2200 1000
Connection ~ 2200 1000
Wire Wire Line
	2200 1000 2850 1000
Wire Wire Line
	2850 1100 2850 1000
Connection ~ 2850 1000
Wire Wire Line
	2850 1000 3100 1000
Wire Wire Line
	3950 1100 3950 1000
Connection ~ 3950 1000
Wire Wire Line
	3950 1000 4400 1000
Wire Wire Line
	4400 1100 4400 1000
Connection ~ 4400 1000
Wire Wire Line
	4400 1000 4700 1000
Wire Wire Line
	2200 1400 2200 1300
Wire Wire Line
	2850 1400 2850 1300
Wire Wire Line
	3400 1400 3400 1300
Wire Wire Line
	3950 1400 3950 1300
Wire Wire Line
	4400 1400 4400 1300
$Comp
L power:PWR_FLAG #FLG01
U 1 1
P 2850 900
F 0 "#FLG01" H 2850 975 50  0001 C CNN
F 1 "PWR_FLAG" H 2850 1100 50  0000 C CNN
F 2 "" H 2850 900 50  0001 C CNN
F 3 "~" H 2850 900 50  0001 C CNN
	1    2850 900 
	1    0    0    -1  
$EndComp
Wire Wire Line
	2850 900  2850 1000
$Comp
L Device:Jumper_NO_Small JP1
U 1 1
P 1300 2250
F 0 "JP1" H 1300 2450 50  0000 C CNN
F 1 "Shield" H 1300 2350 50  0000 C CNN
F 2 "Jumper:SolderJumper-2_P1.3mm_Open_Pad1.0x1.5mm" H 1300 2250 50  0001 C CNN
F 3 "~" H 1300 2250 50  0001 C CNN
	1    1300 2250
	1    0    0    -1  
$EndComp
$Comp
L Device:Jumper_NO_Small JP3
U 1 1
P 1000 6700
F 0 "JP3" V 1050 6750 50  0000 L CNN
F 1 "Shield" V 950 6750 50  0000 L CNN
F 2 "Jumper:SolderJumper-2_P1.3mm_Open_Pad1.0x1.5mm" H 1000 6700 50  0001 C CNN
F 3 "~" H 1000 6700 50  0001 C CNN
	1    1000 6700
	0    -1   -1   0   
$EndComp
Wire Wire Line
	1000 6550 1000 6600
Wire Wire Line
	1000 6800 1000 6850
Wire Wire Line
	1000 6850 1100 6850
Connection ~ 1100 6850
$EndSCHEMATC
